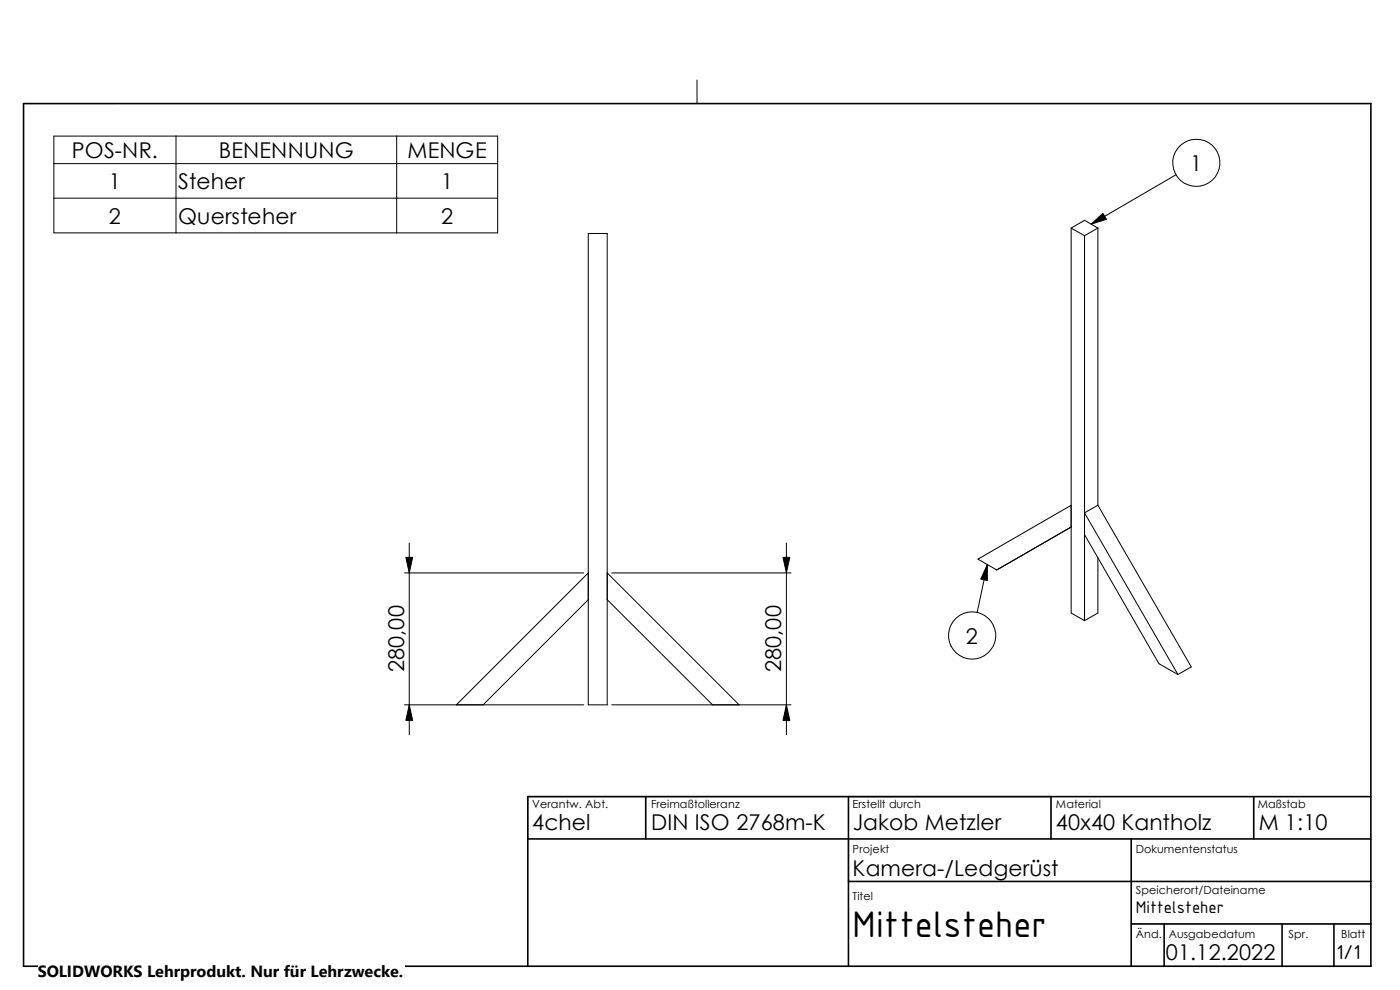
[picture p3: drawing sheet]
<svg xmlns="http://www.w3.org/2000/svg" width="297mm" height="210mm" viewBox="0 0 297 210" stroke-linecap="round" stroke-linejoin="round" font-family="sans-serif">
<path d="M5 22h19.8M112 205h178.8" fill="none" stroke="#c0c0c0" stroke-width=".21"/>
<g fill="none" stroke="#000" stroke-width=".21">
<path d="M147.9 17v5M11.4 28.9h94.2v20.5h-94.2zM11.4 34.7h94.2M37.3 28.9v20.5M84.2 28.9v20.5M249.5 37.1l-18 10.4M11.4 42h94.2M124.8 49.5h4v100h-4zM227.2 48.4v81.6l2.9 1.7M227.2 48.4l2.9 1.6M227.2 48.4l2.9-1.7 2.8 1.7M230.1 50v81.7"/>
<path d="M232.9 48.4l-2.8 1.6M232.9 48.4v58.8M86.8 115.2v40.7M166.8 115.2v40.7M209.5 119.8l-2.2 10.1M227.2 107.2l-19.7 11.4 4 2.3M230.1 113.4l15.8 27.4 4 2.3M232.9 107.2l19.8 34.3-2.8 1.6M232.9 107.2l-2.8 1.6 19.8 34.3M232.9 118.3v11.7l-2.8 1.7M85.8 121.5h38M124.8 127.2l-22.3 22.3"/>
<path d="M124.8 121.5l-28 28M128.8 127.2l22.4 22.3M128.8 121.5l28 28M129.8 121.5h38M211.5 120.9l15.7-9.1zM85.8 149.5h38M129.8 149.5h38"/>
<circle cx="253.8" cy="34.5" r="5"/>
<circle cx="206.2" cy="134.8" r="5"/>
</g>
<path d="M180 178v9M223 169h-111v9M240 196h50.8" fill="none" stroke="#c0c0c0" stroke-width=".34"/>
<g fill="none" stroke="#000" stroke-width=".34">
<path d="M5 22h285.8v183h-285.8zM112 178h178.8M137 169v9M180 169v36M223 169v9M240 178v27M266 169v9M290.8 169h-178.8v36M180 187h110.8M240 196h50.8M247 196v9M272 196v9"/>
<path d="M283 196v9"/>
</g>
<path d="M231.5 47.5l2.5-2.2 .7 1.2zM209.5 119.8v3.3l-1.4-.2zM86.1 118.2h1.4l-.7 3.3zM166.1 118.2h1.5l-.8 3.3zM86.8 149.5l.7 3.3h-1.4zM166.8 149.5l.8 3.3h-1.5z" fill="#000" stroke="#000" stroke-width=".21"/>
<path d="M8 203.6h77.9v6.4h-77.9z" fill="#fff"/>
<text font-size="8.5" x="180.9" y="198.8">Mittelsteher</text>
<g font-size="4.6">
<text x="15.2" y="33.6">POS-NR.</text>
<text x="46.5" y="33.6">BENENNUNG</text>
<text x="86.4" y="33.6">MENGE</text>
<text x="23.1" y="40.2">1</text>
<text x="37.8" y="40.2">Steher</text>
<text x="93.6" y="40.2">1</text>
<text x="252.5" y="36.3">1</text>
<text x="23.1" y="47.5">2</text>
<text x="37.8" y="47.5">Quersteher</text>
<text x="93.6" y="47.5">2</text>
<text x="204.9" y="136.5">2</text>
<text x="85.7" y="142.6" transform="rotate(-90 85.7 142.6)">280,00</text>
<text x="165.7" y="142.6" transform="rotate(-90 165.7 142.6)">280,00</text>
<text x="112.9" y="176.1">4chel</text>
<text x="138.1" y="176.1">DIN ISO 2768m-K</text>
<text x="180.9" y="176.1">Jakob Metzler</text>
<text x="224" y="176.1">40x40 Kantholz</text>
<text x="267" y="176.1">M 1:10</text>
<text x="180.9" y="185.8">Kamera-/Ledgerüst</text>
<text x="247.4" y="203.6">01.12.2022</text>
<text x="283.5" y="203.5">1/1</text>
</g>
<text font-size="3.9" x="241" y="193.8">Mittelsteher</text>
<text font-size="3.4" x="8" y="207.3">SOLIDWORKS Lehrprodukt. Nur für Lehrzwecke.</text>
<g font-size="2.4">
<text x="112.9" y="171.5">Verantw. Abt.</text>
<text x="138.1" y="171.5">Freimaßtolleranz</text>
<text x="180.9" y="171.5">Erstellt durch</text>
<text x="224" y="171.5">Material</text>
<text x="266.8" y="171.5">Maßstab</text>
<text x="180.9" y="180.8">Projekt</text>
<text x="241" y="180.8">Dokumentenstatus</text>
<text x="180.9" y="190.9">Titel</text>
<text x="241" y="189.6">Speicherort/Dateiname</text>
<text x="241" y="198.9">Änd.</text>
<text x="247.9" y="198.9">Ausgabedatum</text>
<text x="273.4" y="198.9">Spr.</text>
<text x="284.5" y="198.9">Blatt</text>
</g>
</svg>
